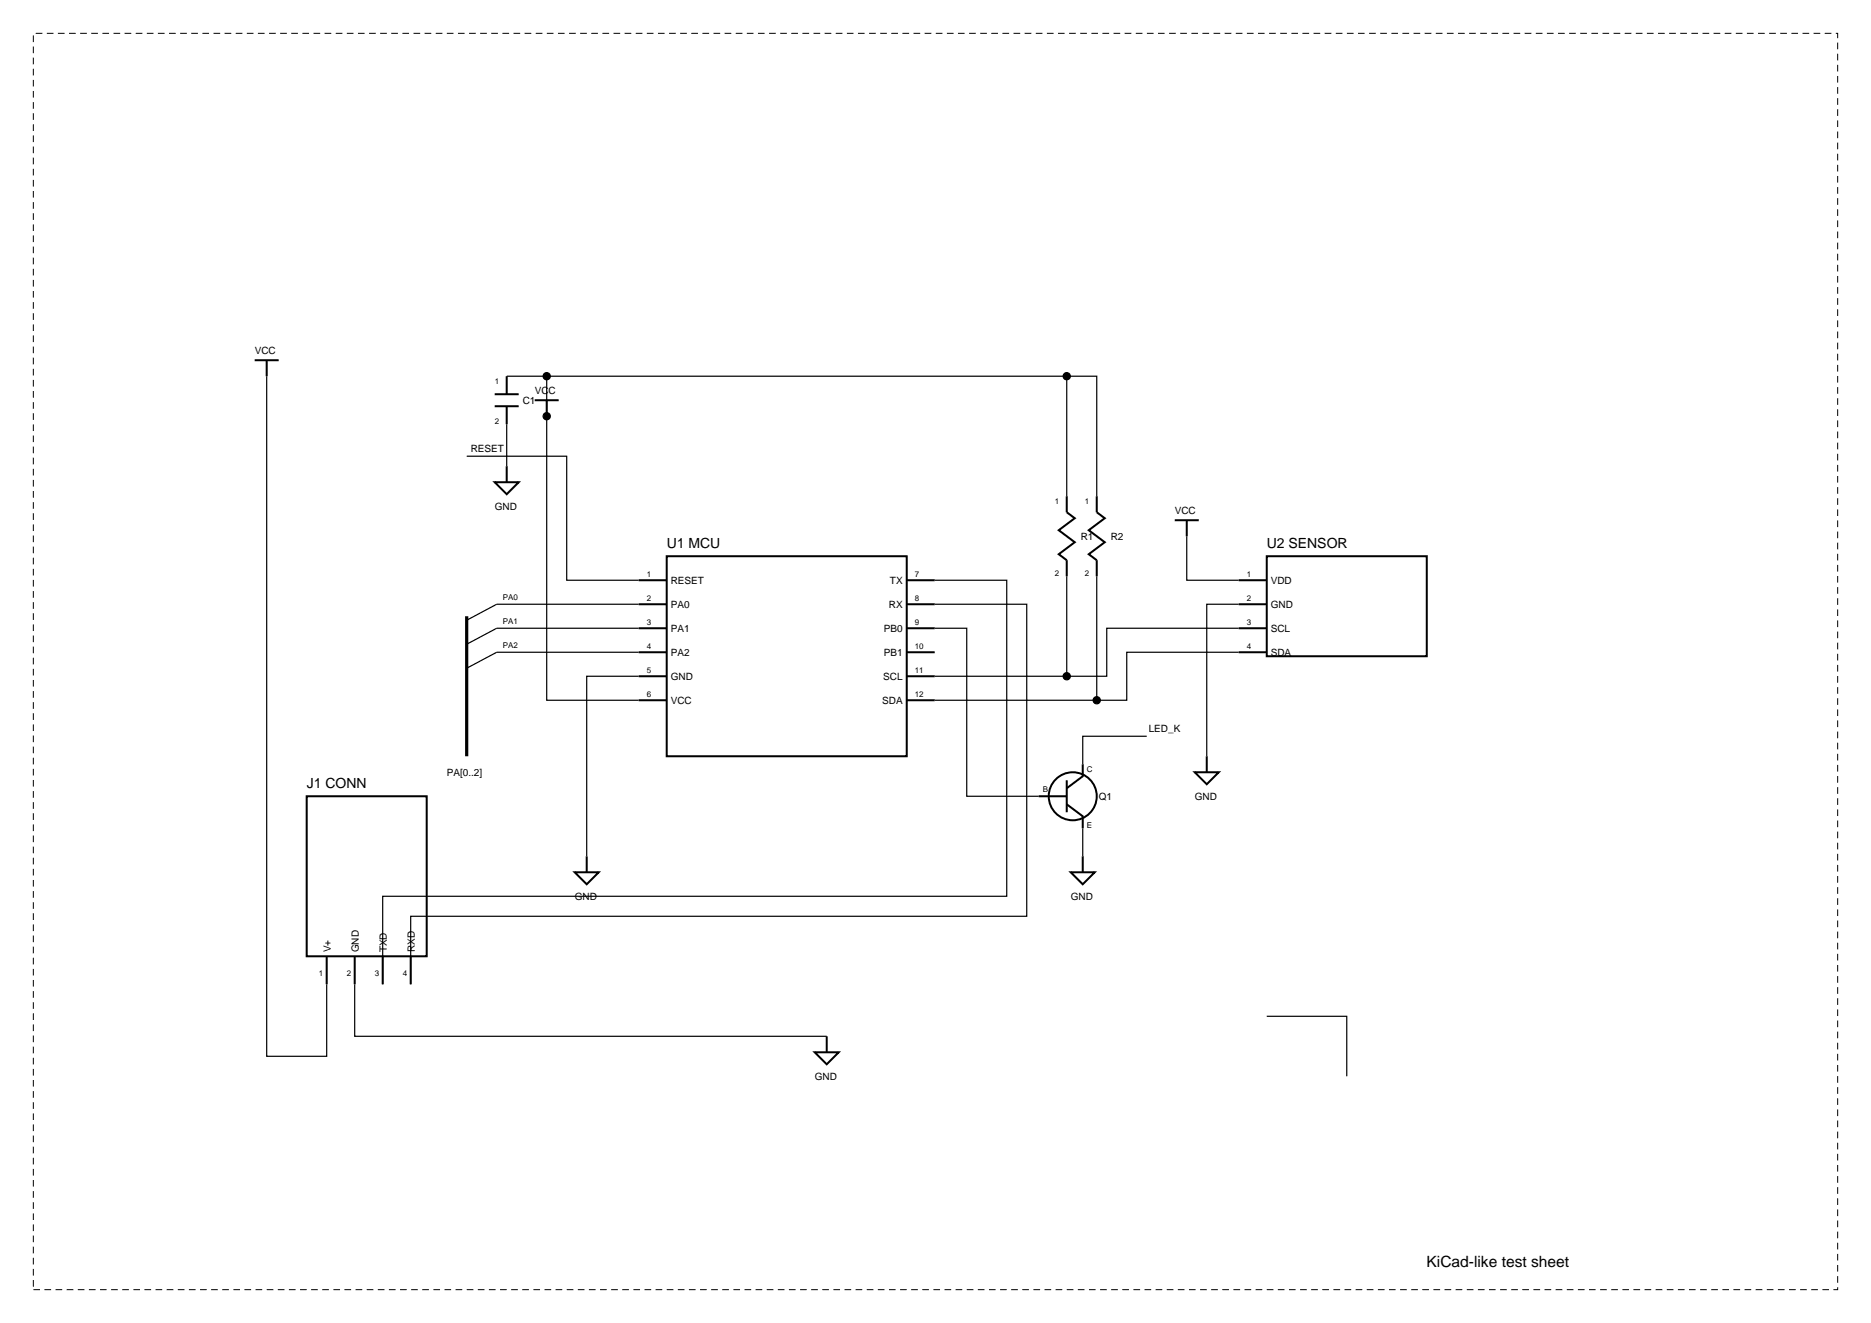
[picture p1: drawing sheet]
<svg xmlns="http://www.w3.org/2000/svg" width="297mm" height="210mm" viewBox="0 0 297 210" stroke-linecap="round" stroke-linejoin="round" font-family="sans-serif">
<path d="M5.3 5.3h286.4v199.4h-286.4z" fill="none" stroke="#000" stroke-width=".16" stroke-dasharray="1.1 .7" stroke-linecap="butt"/>
<g fill="none" stroke="#000" stroke-width=".32">
<path d="M40.4 57.2h3.8M42.3 57.2v2.5M80.4 59.7v2.9M78.5 76.5h3.8l-1.9 1.9zM78.5 62.6h3.8M78.5 64.5h3.8M80.4 64.5v2.8M80.4 74v2.5M84.9 63.5h3.8M86.8 63.5v2.6M169.3 78.8v2.5l1.3 1-2.5 1.9 2.5 1.9-2.5 1.9 1.2 .9v2.6M174.1 78.8v2.5l1.3 1-2.6 1.9 2.6 1.9-2.6 1.9 1.3 .9v2.6"/>
<path d="M101.4 92.1h4.4M101.4 95.9h4.4M101.4 99.7h4.4M105.8 88.3h38.1v31.7h-38.1zM143.9 92.1h4.5M143.9 95.9h4.5M143.9 99.7h4.5M186.5 82.6h3.8M188.4 82.6v2.5M196.6 92.1h4.5M196.6 95.9h4.5M196.6 99.7h4.5"/>
<path d="M201.1 88.3h25.4v15.9h-25.4zM101.4 103.5h4.4M101.4 107.3h4.4M101.4 111.2h4.4M143.9 103.5h4.5M143.9 107.3h4.5M143.9 111.2h4.5M196.6 103.5h4.5M48.7 126.4h19v25.4h-19zM91.2 138.5h3.8l-1.9 1.9zM93.1 135.9v2.6M164.9 126.4h4.4"/>
<path d="M169.3 127.7l2.6 1.9v1.9M169.3 123.9v5M170 138.5h3.8l-1.9 1.9zM171.9 121.3v1.9l-2.6 1.9M171.9 135.9v2.6M189.7 122.6h3.8l-1.9 1.9zM191.6 120v2.6M51.9 151.8v4.4M56.3 151.8v4.4M60.7 151.8v4.4M65.2 151.8v4.4M129.3 167h3.8l-1.9 1.9z"/>
<path d="M131.2 164.5v2.5"/>
<circle cx="170.3" cy="126.4" r="3.8"/>
</g>
<g fill="none" stroke="#000" stroke-width=".19">
<path d="M42.3 59.7v108h9.6v-11.5M80.4 59.7h6.4M169.3 59.7h4.8v19.1M74.1 72.4h15.9v19.7h11.4M80.4 67.3v6.7M169.3 78.8v-19.1h-82.5v51.5h14.6M101.4 95.9h-22.6l-4.7 2.6M101.4 99.7h-22.6l-4.7 2.6M148.4 92.1h11.4v50.2h-99.1v13.9M148.4 95.9h14.6v49.5h-97.8v10.8M148.4 99.7h5.1v26.7h11.4M169.3 91.5v15.8"/>
<path d="M174.1 91.5v19.7M188.4 85.1v7h8.2M196.6 99.7h-20.9v7.6h-27.3M196.6 95.9h-5v24.1M101.4 107.3h-8.3v28.6M101.4 103.5h-22.6l-4.7 2.6M182 116.9h-10.1v4.4M196.6 103.5h-17.7v7.7h-30.5M171.9 131.5v4.4M56.3 156.2v8.3h74.9M201.1 161.3h12.7v9.5"/>
</g>
<g fill="#000" stroke="#000" stroke-width=".19">
<circle cx="86.8" cy="59.7" r=".57"/>
<circle cx="169.3" cy="59.7" r=".57"/>
<circle cx="86.8" cy="66.1" r=".57"/>
<circle cx="169.3" cy="107.3" r=".57"/>
<circle cx="174.1" cy="111.2" r=".57"/>
</g>
<path d="M74.1 97.8v22.2" fill="none" stroke="#000" stroke-width=".51"/>
<text font-size="2.5" x="226.4" y="201.2">KiCad-like test sheet</text>
<g font-size="2.2">
<text x="105.8" y="87">U1 MCU</text>
<text x="201.1" y="87">U2 SENSOR</text>
<text x="48.7" y="125.1">J1 CONN</text>
</g>
<g font-size="1.6">
<text x="40.4" y="56.2">VCC</text>
<text x="83" y="64.2">C1</text>
<text x="84.9" y="62.6">VCC</text>
<text x="74.7" y="71.8">RESET</text>
<text x="78.5" y="81">GND</text>
<text x="186.5" y="81.6">VCC</text>
<text x="171.6" y="85.8">R1</text>
<text x="176.3" y="85.8">R2</text>
<text x="106.5" y="92.7">RESET</text>
<text x="141.3" y="92.7">TX</text>
<text x="201.7" y="92.7">VDD</text>
<text x="106.5" y="96.5">PA0</text>
<text x="106.5" y="100.4">PA1</text>
<text x="140.3" y="100.4">PB0</text>
<text x="141.1" y="96.5">RX</text>
<text x="201.7" y="96.5">GND</text>
<text x="201.7" y="100.4">SCL</text>
<text x="106.5" y="104.2">PA2</text>
<text x="106.5" y="108">GND</text>
<text x="140.2" y="108">SCL</text>
<text x="140.3" y="104.2">PB1</text>
<text x="201.7" y="104.2">SDA</text>
<text x="106.5" y="111.8">VCC</text>
<text x="140" y="111.8">SDA</text>
<text x="182.4" y="116.2">LED_K</text>
<text x="70.9" y="123.2">PA[0..2]</text>
<text x="174.4" y="127">Q1</text>
<text x="189.7" y="127">GND</text>
<text x="91.2" y="142.9">GND</text>
<text x="170" y="142.9">GND</text>
<text x="52.5" y="151.2" transform="rotate(-90 52.5 151.2)">V+</text>
<text x="56.9" y="151.2" transform="rotate(-90 56.9 151.2)">GND</text>
<text x="61.4" y="151.2" transform="rotate(-90 61.4 151.2)">TXD</text>
<text x="65.8" y="151.2" transform="rotate(-90 65.8 151.2)">RXD</text>
<text x="129.3" y="171.5">GND</text>
</g>
<g font-size="1.3">
<text x="78.5" y="61">1</text>
<text x="78.5" y="67.3">2</text>
<text x="167.4" y="80">1</text>
<text x="172.2" y="80">1</text>
<text x="79.8" y="95.3">PA0</text>
<text x="102.7" y="91.6">1</text>
<text x="102.7" y="95.4">2</text>
<text x="145.2" y="91.6">7</text>
<text x="145.2" y="95.4">8</text>
<text x="167.4" y="91.5">2</text>
<text x="172.2" y="91.5">2</text>
<text x="197.9" y="91.6">1</text>
<text x="197.9" y="95.4">2</text>
<text x="79.8" y="99.1">PA1</text>
<text x="102.7" y="99.2">3</text>
<text x="145.2" y="99.2">9</text>
<text x="197.9" y="99.2">3</text>
<text x="79.8" y="102.9">PA2</text>
<text x="102.7" y="103.1">4</text>
<text x="102.7" y="106.9">5</text>
<text x="145.2" y="103.1">10</text>
<text x="145.2" y="106.9">11</text>
<text x="197.9" y="103.1">4</text>
<text x="102.7" y="110.7">6</text>
<text x="145.2" y="110.7">12</text>
<text x="165.5" y="125.8">B</text>
<text x="172.5" y="122.6">C</text>
<text x="172.5" y="131.5">E</text>
<text x="50.6" y="155">1</text>
<text x="55" y="155">2</text>
<text x="59.5" y="155">3</text>
<text x="63.9" y="155">4</text>
</g>
</svg>
